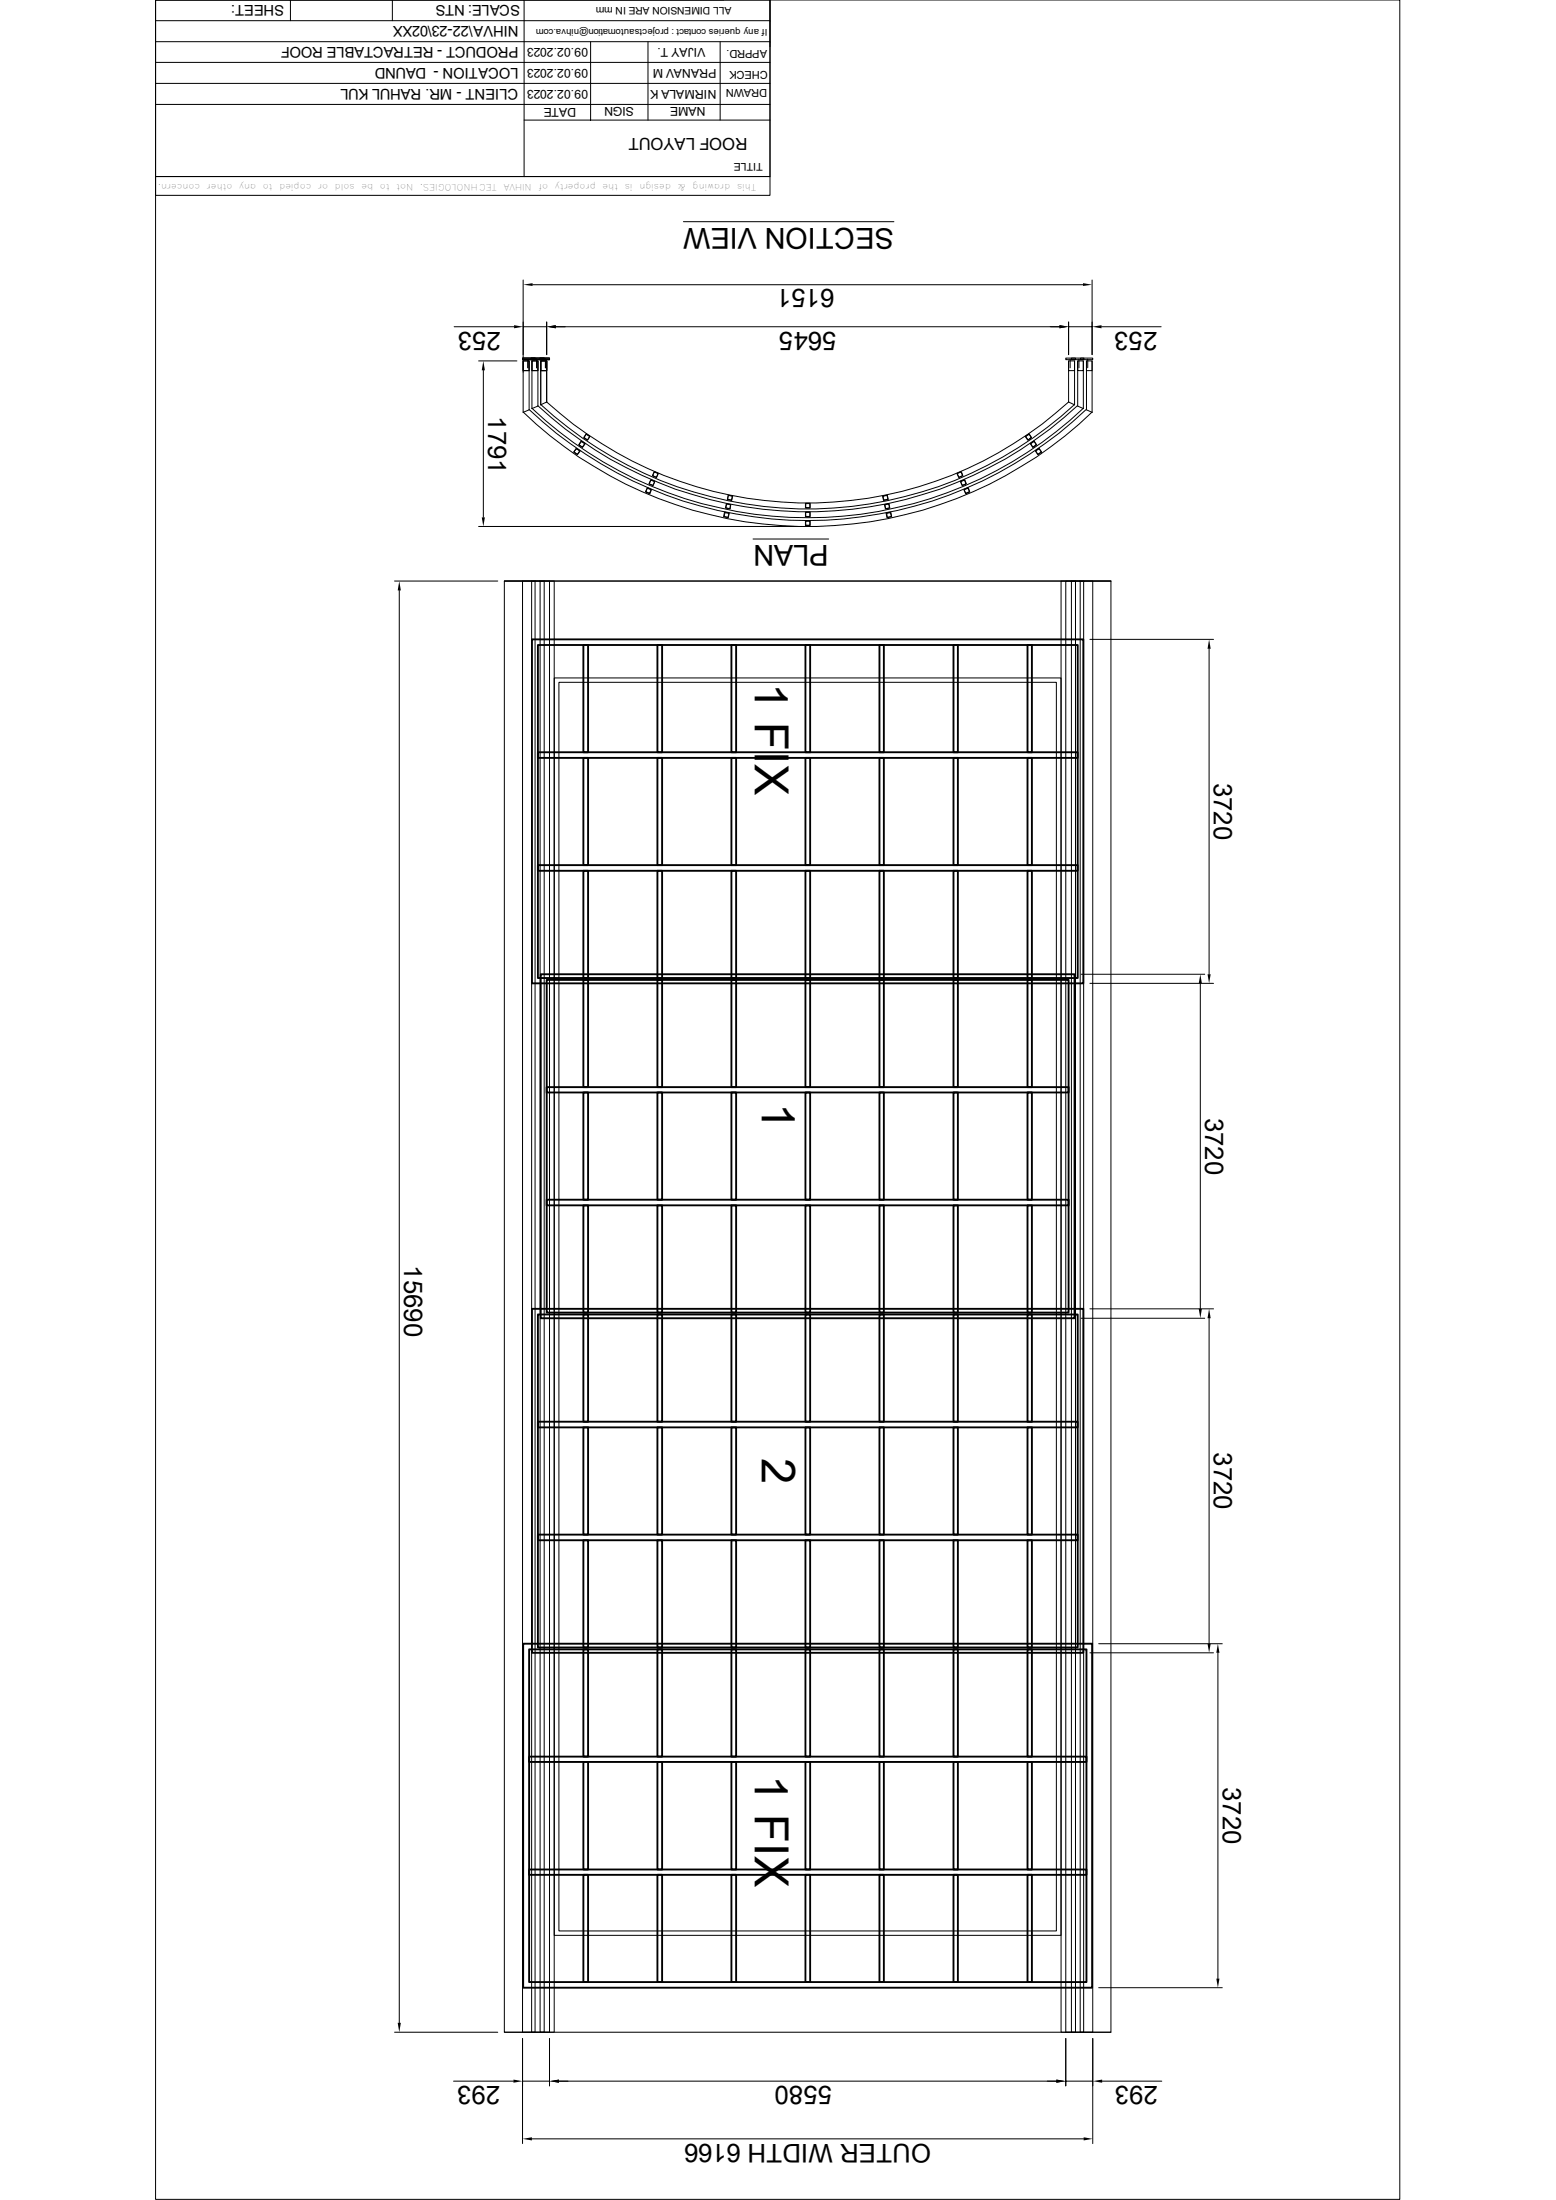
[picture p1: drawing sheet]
<svg xmlns="http://www.w3.org/2000/svg" width="210mm" height="297mm" viewBox="0 0 210 297" stroke-linecap="round" stroke-linejoin="round" font-family="sans-serif">
<g fill="none" stroke="#000" stroke-width=".25">
<path d="M71.8 86.3h74.4v46.5h-74.4zM72.6 87.1h72.9v44.9h-72.9zM78.7 87.1h.7v14.5h-.7zM88.7 87.1h.7v14.5h-.7zM98.7 87.1h.7v14.5h-.7zM108.7 87.1h.6v14.5h-.6zM118.7 87.1h.6v14.5h-.6zM128.7 87.1h.6v14.5h-.6zM138.7 87.1h.6v14.5h-.6zM72.6 101.6h72.9v.7h-72.9zM72.6 116.8h72.9v.8h-72.9zM78.7 102.3h.7v14.5h-.7z"/>
<path d="M78.7 117.6h.7v14.4h-.7zM88.7 102.3h.7v14.5h-.7zM88.7 117.6h.7v14.4h-.7zM98.7 102.3h.7v14.5h-.7zM98.7 117.6h.7v14.4h-.7zM108.7 102.3h.6v14.5h-.6zM108.7 117.6h.6v14.4h-.6zM118.7 102.3h.6v14.5h-.6zM118.7 117.6h.6v14.4h-.6zM128.7 102.3h.6v14.5h-.6zM128.7 117.6h.6v14.4h-.6zM138.7 102.3h.6v14.5h-.6z"/>
<path d="M138.7 117.6h.6v14.4h-.6zM73 131.5h72v46.5h-72zM73.8 132.3h70.4v44.9h-70.4zM78.7 132.3h.7v14.5h-.7zM88.7 132.3h.7v14.5h-.7zM98.7 132.3h.7v14.5h-.7zM108.7 132.3h.6v14.5h-.6zM118.7 132.3h.6v14.5h-.6zM128.7 132.3h.6v14.5h-.6zM138.7 132.3h.6v14.5h-.6zM73.8 146.8h70.4v.7h-70.4zM78.7 147.5h.7v14.5h-.7z"/>
<path d="M88.7 147.5h.7v14.5h-.7zM98.7 147.5h.7v14.5h-.7zM108.7 147.5h.6v14.5h-.6zM118.7 147.5h.6v14.5h-.6zM128.7 147.5h.6v14.5h-.6zM138.7 147.5h.6v14.5h-.6zM71.8 176.7h74.4v46.4h-74.4zM72.6 177.5h72.9v44.9h-72.9zM73.8 162h70.4v.7h-70.4zM78.7 162.7h.7v14.5h-.7zM78.7 177.5h.7v14.4h-.7zM88.7 162.7h.7v14.5h-.7z"/>
<path d="M88.7 177.5h.7v14.4h-.7zM98.7 162.7h.7v14.5h-.7zM98.7 177.5h.7v14.4h-.7zM108.7 162.7h.6v14.5h-.6zM108.7 177.5h.6v14.4h-.6zM118.7 162.7h.6v14.5h-.6zM118.7 177.5h.6v14.4h-.6zM128.7 162.7h.6v14.5h-.6zM128.7 177.5h.6v14.4h-.6zM138.7 162.7h.6v14.5h-.6zM138.7 177.5h.6v14.4h-.6zM72.6 191.9h72.9v.8h-72.9z"/>
<path d="M78.7 192.7h.7v14.5h-.7zM88.7 192.7h.7v14.5h-.7zM98.7 192.7h.7v14.5h-.7zM108.7 192.7h.6v14.5h-.6zM118.7 192.7h.6v14.5h-.6zM128.7 192.7h.6v14.5h-.6zM138.7 192.7h.6v14.5h-.6zM72.6 207.2h72.9v.7h-72.9zM78.7 207.9h.7v14.5h-.7zM88.7 207.9h.7v14.5h-.7zM98.7 207.9h.7v14.5h-.7zM108.7 207.9h.6v14.5h-.6z"/>
<path d="M118.7 207.9h.6v14.5h-.6zM128.7 207.9h.6v14.5h-.6zM138.7 207.9h.6v14.5h-.6zM70.6 221.9h76.8v46.5h-76.8zM71.4 222.7h75.2v44.9h-75.2zM71.4 237.2h75.2v.7h-75.2zM78.7 237.9h.7v14.5h-.7zM78.7 222.7h.7v14.5h-.7zM88.7 237.9h.7v14.5h-.7zM88.7 222.7h.7v14.5h-.7zM98.7 237.9h.7v14.5h-.7zM98.7 222.7h.7v14.5h-.7z"/>
<path d="M108.7 237.9h.6v14.5h-.6zM108.7 222.7h.6v14.5h-.6zM118.7 237.9h.6v14.5h-.6zM118.7 222.7h.6v14.5h-.6zM128.7 237.9h.6v14.5h-.6zM128.7 222.7h.6v14.5h-.6zM138.7 237.9h.6v14.5h-.6zM138.7 222.7h.6v14.5h-.6zM71.4 252.4h75.2v.7h-75.2zM78.7 253.1h.7v14.5h-.7zM88.7 253.1h.7v14.5h-.7zM98.7 253.1h.7v14.5h-.7z"/>
<path d="M108.7 253.1h.6v14.5h-.6zM118.7 253.1h.6v14.5h-.6zM128.7 253.1h.6v14.5h-.6zM138.7 253.1h.6v14.5h-.6z"/>
</g>
<g fill="none" stroke="#000" stroke-width=".13">
<path d="M21 5.6h82.9M21 8.4h82.9M21 11.3h82.9M21 14.1h82.9M21 0h167.9v296.9h-167.9zM21 0h82.9v23.8h-82.9zM21 0h76.7M21 2.8h82.9M39.2 0v2.8M53 0v2.8M70.7 0v23.8M70.7 16.2h33.2"/>
<path d="M79.7 5.6v10.6M87.5 5.6v10.6M97.2 5.6v10.6M103.9 0v23.8M21 23.8h82.9v2.6h-82.9zM70.6 37.8v17.9l.8-.4v-6.6M71.9 38.4h74.3M92.2 29.9h28.4M102.5 23.8h-81.5M147.4 37.8v10.1M61.3 44.1h8.1M64.6 48.7h5.2"/>
<path d="M65.2 50v19.8M70.5 48.3h1.7v.3h-1.7zM70.6 48.7h.8v1.3h-.8zM70.6 55.6a55.4 55.4 0 0 0 76.8 0M70.6 44.1h3.2M71.2 48.5v1.2M71.4 55.3a54.6 54.6 0 0 0 75.2 0M71.7 48.3h1.7v.3h-1.7zM71.8 48.7h.8v1.3h-.8zM71.8 55.1a54.2 54.2 0 0 0 74.4 0M71.8 48.7v6.5l.8-.4v-6.1M72.4 48.5v1.2"/>
<path d="M72.6 54.8a53.4 53.4 0 0 0 72.8 0M72.9 48.3h1.3v.3h-1.3zM73 48.7h.8v1.3h-.8zM73 48.7v6l.8-.4M73 54.6a53 53 0 0 0 72 0M73.6 48.5v1.2M73.8 54.3a52.3 52.3 0 0 0 70.4 0M73.8 43.5v4.4M73.8 48.7v5.6M78.4 59.5l.6 .4-.4 .5-.5-.3zM78.5 59.6l.4 .3-.3 .5-.5-.4zM79.1 58.5l.5 .4-.3 .5-.5-.3z"/>
<path d="M79.1 58.6l.5 .3-.3 .5-.5-.3zM138.4 58.9l.5-.4 .3 .6-.5 .3zM138.4 58.9l.5-.3 .3 .5-.4 .3zM139.1 59.9l.5-.4 .3 .6-.5 .3zM139.1 59.9l.5-.3 .3 .4-.5 .4zM143 44.1h-68M143.8 48.3h1.4v.3h-1.4zM144.2 48.7h.8v1.3h-.8zM144.2 43.5v4.4M144.2 44.1h3.2M144.2 48.7v5.6M144.4 48.5v1.2"/>
<path d="M144.6 48.3h1.7v.3h-1.7zM145 48.7v6l-.8-.4M145.5 48.7v6.1l.7 .4v-6.5M145.5 48.7h.7v1.3h-.7zM145.6 48.5v1.2M145.8 48.3h1.7v.3h-1.7zM146.6 48.7h.8v1.3h-.8zM146.6 48.7v6.6l.8 .4v-7M146.8 48.5v1.2M148.7 44.1h8M53.3 78.4h13.9M53.9 79.7v193.4"/>
<path d="M64.6 71.1h43.6M68.1 78.4h6.7v196h-6.7zM68.1 78.4h81.8M70.5 78.4h1.7v196h-1.7zM71.8 78.4h1.6v196h-1.6zM72.9 78.4h1.3v196h-1.3zM77.8 60.5l.5 .4-.4 .5-.5-.4zM77.8 60.6l.4 .3-.3 .4-.4-.3zM87.4 65.8l.5 .3-.2 .6-.6-.3zM87.4 65.9l.5 .2-.2 .5-.5-.2zM87.8 64.8l.6 .2-.3 .6-.5-.3zM87.8 64.8l.5 .2-.2 .5-.5-.2z"/>
<path d="M88.3 63.7l.6 .2-.3 .6-.5-.3zM88.3 63.7l.5 .2-.2 .5-.5-.2zM97.8 69.1l.6 .2-.1 .6-.6-.1zM97.8 69.2l.6 .1-.1 .5-.6-.1zM98 68l.6 .1v.6l-.7-.1zM98.1 68l.5 .2-.1 .5-.5-.1zM98.3 66.8l.6 .2-.1 .6-.6-.2zM98.3 66.9l.5 .1-.1 .5-.5-.1zM101.6 72.8h10.2M108.7 69.1h.6v.7h-.6zM108.7 67.9h.6v.7h-.6zM108.7 70.3h.6v.7h-.6z"/>
<path d="M108.8 69.2h.5v.5h-.5zM108.8 68h.5v.5h-.5zM108.8 70.4h.5v.5h-.5zM119.1 67l.7-.2 .1 .6-.6 .2zM119.2 67l.5-.1 .1 .5-.5 .1zM119.4 68.1l.6-.1 .1 .6-.6 .1zM119.4 68.2l.6-.2 .1 .6-.6 .1zM119.6 69.3l.6-.2 .2 .7-.7 .1zM119.7 69.3l.5-.1 .1 .5-.5 .1zM129.2 63.9l.6-.2 .2 .5-.6 .3zM129.2 63.9l.5-.2 .2 .5-.5 .2zM129.6 65l.6-.2 .2 .5-.5 .3z"/>
<path d="M129.7 65l.5-.2 .2 .5-.5 .2zM130.1 66.1l.6-.3 .2 .6-.6 .3zM130.1 66.1l.5-.2 .3 .5-.6 .2zM139.7 60.9l.6-.4 .3 .5-.5 .4zM139.8 60.9l.5-.3 .2 .4-.4 .3zM143.2 78.4h6.7v196h-6.7zM143.8 78.4h1.4v196h-1.4zM144.6 78.4h1.7v196h-1.7zM145.8 78.4h1.7v196h-1.7zM74.8 91.5h68.4v169.8h-68.4zM75.4 92.1h67.2v168.6h-67.2zM147.1 86.3h16.7"/>
<path d="M163.2 87.6v43.9M145.9 131.5h16.7M147.1 132.8h16.7M162 132.8v43.9M145.9 178h16.7M147.1 176.7h16.7M163.2 178v43.9M147.1 223.1h16.7M148.3 221.9h16.7M164.4 223.1v44M53.3 274.4h13.9M68.1 274.4h81.8"/>
<path d="M70.5 275.2v14.2M74.2 275.2v6.4M143.8 275.2v6.4M147.5 275.2v14.2M148.3 268.4h16.7M61.2 281h8.1M70.5 281h3.7M71.8 288.8h74.5M142.6 281h-67.2M143.8 281h3.7M148.8 281h8"/>
</g>
<g fill="#000">
<path d="M70.6 38.4l1.3-.2v.4zM146.2 38.2l1.2 .2-1.2 .2zM65.2 48.7l.2 1.3h-.4zM69.4 43.9l1.2 .2-1.2 .2zM73.8 44.1l1.2-.2v.4zM143 43.9l1.2 .2-1.2 .2zM147.4 44.1l1.3-.2v.4zM53.9 78.4l.2 1.3h-.4zM65 69.8h.4l-.2 1.3zM163.2 86.3l.2 1.3h-.4zM162 131.5l.2 1.3h-.4zM163 131.5h.4l-.2 1.3z"/>
<path d="M161.8 176.7h.4l-.2 1.3zM163.2 176.7l.2 1.3h-.4zM163 221.9h.4l-.2 1.2zM164.4 221.9l.2 1.2h-.4zM53.7 273.1h.4l-.2 1.3zM164.2 267.1h.4l-.2 1.3zM69.3 280.8l1.2 .2-1.2 .2zM70.5 288.8l1.3-.3v.5zM74.2 281l1.2-.2v.4zM142.6 280.8l1.2 .2-1.2 .2zM146.3 288.5l1.2 .3-1.2 .2zM147.5 281l1.3-.2v.4z"/>
</g>
<g font-size="6.3">
<text x="101.9" y="92.2" transform="rotate(90 101.9 92.2)">1 FIX</text>
<text x="102.8" y="149" transform="rotate(90 102.8 149)">1</text>
<text x="102.8" y="196.8" transform="rotate(90 102.8 196.8)">2</text>
<text x="101.9" y="239.6" transform="rotate(90 101.9 239.6)">1 FIX</text>
</g>
<g font-size="3.9">
<text x="120.6" y="30.7" transform="rotate(-180 120.6 30.7)">SECTION VIEW</text>
<text x="111.8" y="73.6" transform="rotate(-180 111.8 73.6)">PLAN</text>
</g>
<g font-size="3.5">
<text x="112.6" y="39.1" transform="rotate(-180 112.6 39.1)">6151</text>
<text x="67.6" y="44.8" transform="rotate(-180 67.6 44.8)">253</text>
<text x="112.9" y="44.8" transform="rotate(-180 112.9 44.8)">5645</text>
<text x="156.2" y="44.8" transform="rotate(-180 156.2 44.8)">253</text>
<text x="65.9" y="56.2" transform="rotate(90 65.9 56.2)">1791</text>
<text x="163.8" y="105.7" transform="rotate(90 163.8 105.7)">3720</text>
<text x="162.6" y="150.9" transform="rotate(90 162.6 150.9)">3720</text>
<text x="54.6" y="170.8" transform="rotate(90 54.6 170.8)">15690</text>
<text x="163.8" y="196" transform="rotate(90 163.8 196)">3720</text>
<text x="165.1" y="241.3" transform="rotate(90 165.1 241.3)">3720</text>
<text x="67.5" y="281.6" transform="rotate(-180 67.5 281.6)">293</text>
<text x="112.3" y="281.6" transform="rotate(-180 112.3 281.6)">5580</text>
<text x="156.3" y="281.6" transform="rotate(-180 156.3 281.6)">293</text>
<text x="125.7" y="289.4" transform="rotate(-180 125.7 289.4)">OUTER WIDTH 6166</text>
</g>
<text font-size="2.2" x="100.9" y="18.7" transform="rotate(-180 100.9 18.7)">ROOF LAYOUT</text>
<g font-size="2">
<text x="38.4" y=".7" transform="rotate(-180 38.4 .7)">SHEET:</text>
<text x="70" y="3.5" transform="rotate(-180 70 3.5)">NIHVA\22-23\02XX</text>
<text x="70.2" y=".7" transform="rotate(-180 70.2 .7)">SCALE: NTS</text>
<text x="69.9" y="12" transform="rotate(-180 69.9 12)">CLIENT - MR. RAHUL KUL</text>
<text x="70" y="6.3" transform="rotate(-180 70 6.3)">PRODUCT - RETRACTABLE ROOF</text>
<text x="70" y="9.2" transform="rotate(-180 70 9.2)">LOCATION - DAUND</text>
</g>
<g font-size="1.7">
<text x="79.4" y="9.3" transform="rotate(-180 79.4 9.3)">09.02.2023</text>
<text x="79.4" y="6.5" transform="rotate(-180 79.4 6.5)">09.02.2023</text>
<text x="95.2" y="6.5" transform="rotate(-180 95.2 6.5)">VIJAY T.</text>
<text x="96.7" y="9.3" transform="rotate(-180 96.7 9.3)">PRANAV M</text>
<text x="77.8" y="14.5" transform="rotate(-180 77.8 14.5)">DATE</text>
<text x="79.4" y="12.1" transform="rotate(-180 79.4 12.1)">09.02.2023</text>
<text x="85.6" y="14.5" transform="rotate(-180 85.6 14.5)">SIGN</text>
<text x="95.2" y="14.5" transform="rotate(-180 95.2 14.5)">NAME</text>
<text x="96.7" y="12.1" transform="rotate(-180 96.7 12.1)">NIRMALA K</text>
</g>
<g font-size="1.5">
<text x="103.5" y="6.8" transform="rotate(-180 103.5 6.8)">APPRD.</text>
<text x="103.6" y="9.6" transform="rotate(-180 103.6 9.6)">CHECK</text>
<text x="103.5" y="12.1" transform="rotate(-180 103.5 12.1)">DRAWN</text>
</g>
<g font-size="1.4">
<text x="98.7" y=".9" transform="rotate(-180 98.7 .9)">ALL DIMENSION ARE IN mm</text>
<text x="103" y="22" transform="rotate(-180 103 22)">TITLE</text>
</g>
<text font-size="1.3" x="103.6" y="3.9" transform="rotate(-180 103.6 3.9)">If any queries contact : projectsautomation@nihva.com</text>
<g font-size="1.2">
<text x="27" y="24.8" transform="rotate(-180 27 24.8)">concern.</text>
<text x="31.4" y="24.8" transform="rotate(-180 31.4 24.8)">other</text>
<text x="34.6" y="24.8" transform="rotate(-180 34.6 24.8)">any</text>
<text x="36.8" y="24.8" transform="rotate(-180 36.8 24.8)">to</text>
<text x="42" y="24.8" transform="rotate(-180 42 24.8)">copied</text>
<text x="44.3" y="24.8" transform="rotate(-180 44.3 24.8)">or</text>
<text x="47.9" y="24.8" transform="rotate(-180 47.9 24.8)">sold</text>
<text x="50.4" y="24.8" transform="rotate(-180 50.4 24.8)">be</text>
<text x="52.6" y="24.8" transform="rotate(-180 52.6 24.8)">to</text>
<text x="55.8" y="24.8" transform="rotate(-180 55.8 24.8)">Not</text>
<text x="67.1" y="24.8" transform="rotate(-180 67.1 24.8)">TECHNOLOGIES.</text>
<text x="71.8" y="24.8" transform="rotate(-180 71.8 24.8)">NIHVA</text>
<text x="74" y="24.8" transform="rotate(-180 74 24.8)">of</text>
<text x="80.4" y="24.8" transform="rotate(-180 80.4 24.8)">property</text>
<text x="83.4" y="24.8" transform="rotate(-180 83.4 24.8)">the</text>
<text x="85.4" y="24.8" transform="rotate(-180 85.4 24.8)">is</text>
<text x="90.6" y="24.8" transform="rotate(-180 90.6 24.8)">design</text>
<text x="92.6" y="24.8" transform="rotate(-180 92.6 24.8)">&amp;</text>
<text x="98.6" y="24.8" transform="rotate(-180 98.6 24.8)">drawing</text>
<text x="102.1" y="24.8" transform="rotate(-180 102.1 24.8)">This</text>
</g>
</svg>
